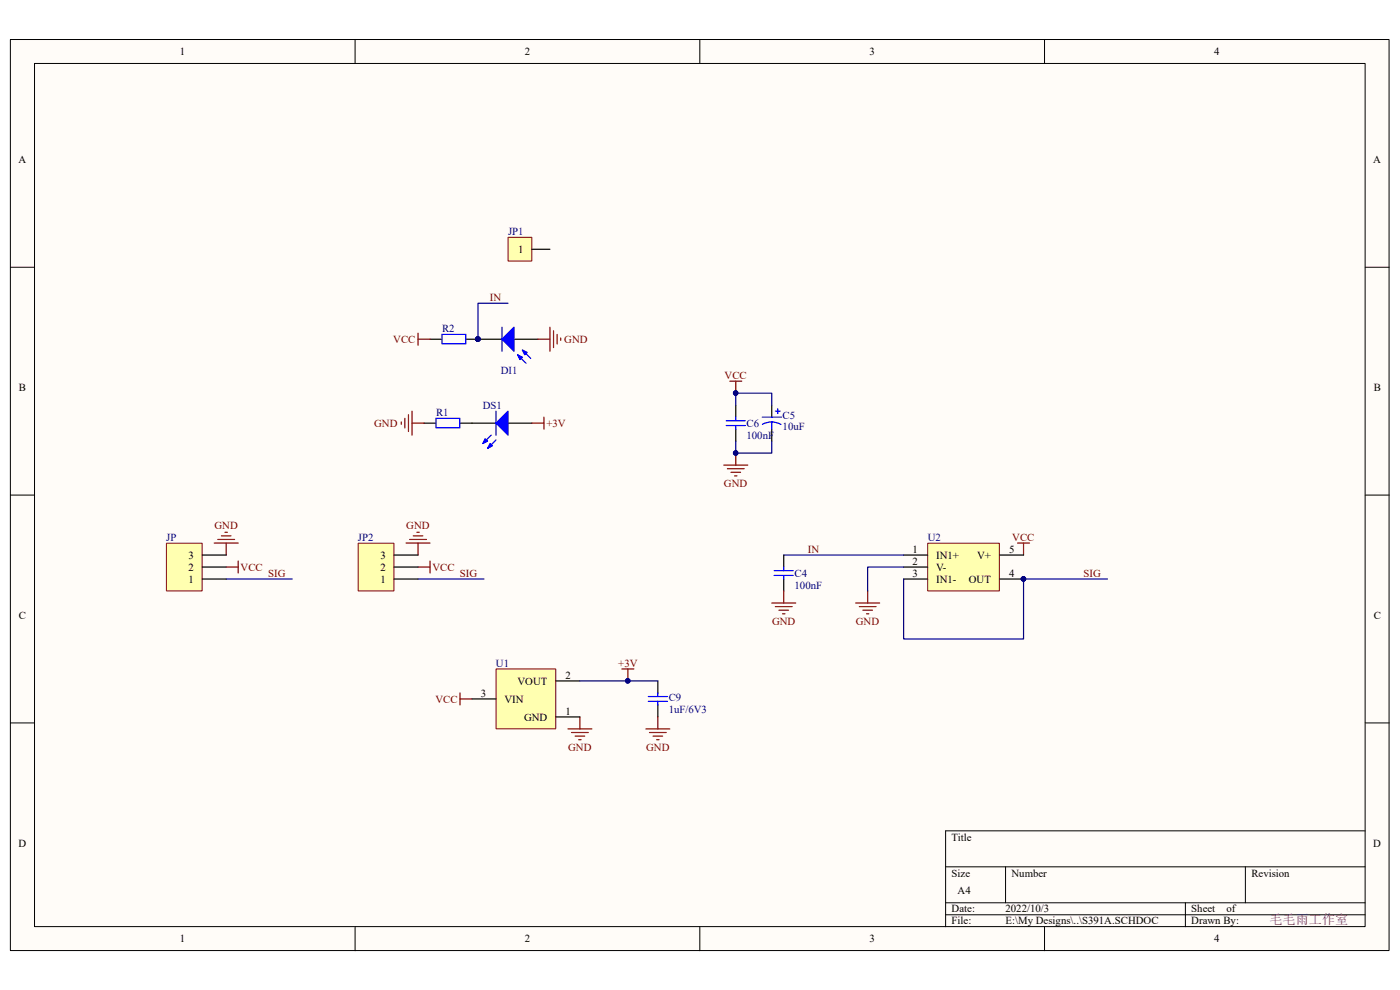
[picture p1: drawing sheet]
<svg xmlns="http://www.w3.org/2000/svg" width="297mm" height="210mm" viewBox="0 0 297 210" stroke-linecap="round" stroke-linejoin="round" font-family="sans-serif">
<path d="M2.2 8.4h292.5v193.2h-292.5z" fill-rule="evenodd" fill="#fffcf8"/>
<path d="M2.2 8.4h292.5v193.2h-292.5z" fill="none" stroke="#000" stroke-width=".21"/>
<path d="M7.3 13.5h282.3v183.1h-282.3z" fill-rule="evenodd" fill="#fffcf8"/>
<g fill="none" stroke="#000" stroke-width=".21">
<path d="M7.3 13.5h282.3v183.1h-282.3zM75.3 8.4v5.1M148.5 8.4v5.1M221.6 8.4v5.1M2.2 56.7h5.1M289.6 56.7h5.1M2.2 105h5.1M289.6 105h5.1M2.2 153.3h5.1M289.6 153.3h5.1M289.6 176.2h-89v20.4M75.3 196.6v5.1"/>
<path d="M148.5 196.6v5.1M200.6 183.9h89M200.6 191.5h89M200.6 194h89M213.3 183.9v7.6M221.6 196.6v5.1M251.5 191.5v5.1M264.2 183.9v7.6"/>
</g>
<path d="M100.1 89.8h5.1M107.8 89.8h5.1" fill="none" stroke="#000" stroke-width=".25"/>
<path d="M105.2 89.8l2.6-2.6v5.1z" fill="#00f"/>
<path d="M104.2 92.3l-1.8 1.8M105.2 89.8l2.6-2.6v5.1zM105.2 93.3l-1.8 1.8" fill="none" stroke="#00f" stroke-width=".25"/>
<path d="M102.9 93.1l.5 .5-1 .5z" fill="#00f"/>
<path d="M102.9 93.1l.5 .5-1 .5z" fill="none" stroke="#00f" stroke-width=".25"/>
<path d="M103.9 94.1l.6 .5-1.1 .5z" fill="#00f"/>
<path d="M92.5 88.7h5v2h-5zM103.9 94.1l.6 .5-1.1 .5zM105.2 87.2v5.1" fill="none" stroke="#00f" stroke-width=".25"/>
<path d="M98.9 72h2.5M90 89.8h2.5M97.6 89.8h2.5" fill="none" stroke="#000" stroke-width=".25"/>
<circle cx="101.4" cy="71.9" r=".48" fill="#000080"/>
<circle cx="101.4" cy="71.9" r=".48" fill="none" stroke="#000080" stroke-width=".21"/>
<path d="M91.2 72h2.6" fill="none" stroke="#000" stroke-width=".25"/>
<path d="M93.8 70.9h5v2h-5z" fill="none" stroke="#00f" stroke-width=".25"/>
<circle cx="101.4" cy="71.9" r=".48" fill="#000080"/>
<circle cx="101.4" cy="71.9" r=".48" fill="none" stroke="#000080" stroke-width=".21"/>
<path d="M101.4 72h5.1M109 72h5.1" fill="none" stroke="#000" stroke-width=".25"/>
<circle cx="101.4" cy="71.9" r=".48" fill="#000080"/>
<circle cx="101.4" cy="71.9" r=".48" fill="none" stroke="#000080" stroke-width=".21"/>
<path d="M106.5 69.4v5.1" fill="none" stroke="#00f" stroke-width=".25"/>
<path d="M106.5 72l2.5-2.6v5.1z" fill="#00f"/>
<path d="M106.5 72l2.5-2.6v5.1zM109.8 75.3l1.8 1.7M110.8 74.2l1.8 1.8" fill="none" stroke="#00f" stroke-width=".25"/>
<path d="M109.8 75.3l1 .5-.5 .5z" fill="#00f"/>
<path d="M109.8 75.3l1 .5-.5 .5z" fill="none" stroke="#00f" stroke-width=".25"/>
<path d="M110.8 74.2l1 .6-.5 .5z" fill="#00f"/>
<path d="M110.8 74.2l1 .6-.5 .5z" fill="none" stroke="#00f" stroke-width=".25"/>
<circle cx="101.4" cy="71.9" r=".48" fill="#000080"/>
<circle cx="101.4" cy="71.9" r=".48" fill="none" stroke="#000080" stroke-width=".21"/>
<g fill="none" stroke="#800000" stroke-width=".25">
<path d="M88.7 72h2.5M88.7 70.7v2.5M114.1 72h2.6M116.7 69.4v5.1M117.4 70.2v3.5M118.2 70.9v2.1M119 71.7v.5M85.1 89.5v.5M85.9 88.7v2.1M86.7 88v3.5M87.4 87.2v5.1M87.4 89.8h2.6"/>
<path d="M154.8 80.9h2.6M156.1 80.9v2.5"/>
</g>
<circle cx="156.1" cy="83.4" r=".48" fill="#000080"/>
<circle cx="156.1" cy="83.4" r=".48" fill="none" stroke="#000080" stroke-width=".21"/>
<path d="M153.5 98.7h5.1M154.3 99.4h3.6M156.1 96.1v2.6M155.1 100.2h2M155.8 100.9h.5" fill="none" stroke="#800000" stroke-width=".25"/>
<circle cx="156.1" cy="96.1" r=".48" fill="#000080"/>
<circle cx="156.1" cy="96.1" r=".48" fill="none" stroke="#000080" stroke-width=".21"/>
<path d="M156.1 85.9v2.6M156.1 91v2.6M163.7 85.9v2.6M163.7 91v2.6" fill="none" stroke="#000" stroke-width=".25"/>
<path d="M154.1 90.3h4M154.1 89.2h4M156.1 88.5v.7M156.1 90.3v.7M161.7 88.5h4.1M163.7 89.5v1.5M163.7 89.5l1.2 .2 .8 .3M163.7 89.5l-.8 .1-1.2 .4M164.5 87.2h1M165 86.7v1" fill="none" stroke="#00f" stroke-width=".25"/>
<path d="M156.1 85.9v-2.5h7.6v2.5" fill="none" stroke="#000080" stroke-width=".25"/>
<circle cx="156.1" cy="83.4" r=".48" fill="#000080"/>
<circle cx="156.1" cy="83.4" r=".48" fill="none" stroke="#000080" stroke-width=".21"/>
<path d="M156.1 93.6v2.5h7.6v-2.5" fill="none" stroke="#000080" stroke-width=".25"/>
<circle cx="156.1" cy="96.1" r=".48" fill="#000080"/>
<circle cx="156.1" cy="96.1" r=".48" fill="none" stroke="#000080" stroke-width=".21"/>
<path d="M107.8 50.3h5v5.1h-5z" fill-rule="evenodd" fill="#ffffb0"/>
<path d="M107.8 50.3h5v5.1h-5z" fill="none" stroke="#800000" stroke-width=".21"/>
<path d="M112.9 52.9h3.8" fill="none" stroke="#000" stroke-width=".25"/>
<path d="M120.5 154.6h5.1M121.2 155.4h3.6M122 156.1h2M122.8 156.9h.5M123 152.1v2.5M131.9 141.9h2.6M133.2 141.9v2.5" fill="none" stroke="#800000" stroke-width=".25"/>
<circle cx="133.2" cy="144.4" r=".48" fill="#000080"/>
<circle cx="133.2" cy="144.4" r=".48" fill="none" stroke="#000080" stroke-width=".21"/>
<path d="M139.6 144.4v2.6M139.6 149.5v2.6" fill="none" stroke="#000" stroke-width=".25"/>
<path d="M137.5 148.8h4.1M137.5 147.8h4.1M139.6 147v.8M139.6 148.8v.7" fill="none" stroke="#00f" stroke-width=".25"/>
<path d="M137 154.6h5.1M137.8 155.4h3.5M138.5 156.1h2.1M139.3 156.9h.5M139.6 152.1v2.5" fill="none" stroke="#800000" stroke-width=".25"/>
<path d="M105.2 141.9h12.7v12.7h-12.7z" fill-rule="evenodd" fill="#ffffb0"/>
<path d="M105.2 141.9h12.7v12.7h-12.7z" fill="none" stroke="#800000" stroke-width=".21"/>
<path d="M100.1 148.3h5.1M117.9 152.1h5.1M117.9 144.4h5.1" fill="none" stroke="#000" stroke-width=".25"/>
<path d="M123 144.4h16.6" fill="none" stroke="#000080" stroke-width=".25"/>
<circle cx="133.2" cy="144.4" r=".48" fill="#000080"/>
<circle cx="133.2" cy="144.4" r=".48" fill="none" stroke="#000080" stroke-width=".21"/>
<path d="M112.9 89.8h2.5M115.4 88.5v2.5M215.9 115.2h2.5M217.1 115.2v2.5M181.5 127.9h5.1M182.3 128.7h3.6M183.1 129.4h2M183.8 130.2h.5M184.1 125.4v2.5M97.6 147v2.5M97.6 148.3h2.5" fill="none" stroke="#800000" stroke-width=".25"/>
<path d="M196.8 115.2h15.2v10.1h-15.2z" fill-rule="evenodd" fill="#ffffb0"/>
<path d="M196.8 115.2h15.2v10.1h-15.2z" fill="none" stroke="#800000" stroke-width=".21"/>
<path d="M191.7 117.7h5.1M191.7 120.3h5.1M191.7 122.8h5.1M212.1 122.8h5" fill="none" stroke="#000" stroke-width=".25"/>
<circle cx="217.1" cy="122.8" r=".48" fill="#000080"/>
<circle cx="217.1" cy="122.8" r=".48" fill="none" stroke="#000080" stroke-width=".21"/>
<path d="M212.1 117.7h5" fill="none" stroke="#000" stroke-width=".25"/>
<circle cx="217.1" cy="122.8" r=".48" fill="#000080"/>
<circle cx="217.1" cy="122.8" r=".48" fill="none" stroke="#000080" stroke-width=".21"/>
<path d="M191.7 120.3h-7.6v5.1M191.7 122.8v12.7h25.4v-12.7h17.8" fill="none" stroke="#000080" stroke-width=".25"/>
<circle cx="217.1" cy="122.8" r=".48" fill="#000080"/>
<circle cx="217.1" cy="122.8" r=".48" fill="none" stroke="#000080" stroke-width=".21"/>
<path d="M166.3 117.7h25.4M48 122.8h14" fill="none" stroke="#000080" stroke-width=".25"/>
<path d="M45.4 115.2h5.1M46.2 114.4h3.6M47 113.7h2M47.7 112.9h.5M48 115.2v2.5M50.5 119v2.6M48 120.3h2.5" fill="none" stroke="#800000" stroke-width=".25"/>
<path d="M35.3 115.2h7.6v10.1h-7.6z" fill-rule="evenodd" fill="#ffffb0"/>
<path d="M35.3 115.2h7.6v10.1h-7.6z" fill="none" stroke="#800000" stroke-width=".21"/>
<path d="M42.9 117.7h5.1M42.9 122.8h5.1M42.9 120.3h5.1" fill="none" stroke="#000" stroke-width=".25"/>
<path d="M86.1 115.2h5.1M86.9 114.4h3.6M87.7 113.7h2M88.4 112.9h.5M88.7 115.2v2.5M91.2 119v2.6M88.7 120.3h2.5" fill="none" stroke="#800000" stroke-width=".25"/>
<path d="M88.7 122.8h14" fill="none" stroke="#000080" stroke-width=".25"/>
<path d="M76 115.2h7.6v10.1h-7.6z" fill-rule="evenodd" fill="#ffffb0"/>
<path d="M76 115.2h7.6v10.1h-7.6z" fill="none" stroke="#800000" stroke-width=".21"/>
<path d="M83.6 117.7h5.1M166.3 117.7v2.6M83.6 122.8h5.1M83.6 120.3h5.1M166.3 122.8v2.6" fill="none" stroke="#000" stroke-width=".25"/>
<path d="M164.2 122.1h4.1M164.2 121h4.1M166.3 120.3v.7M166.3 122.1v.7" fill="none" stroke="#00f" stroke-width=".25"/>
<path d="M163.7 127.9h5.1M164.5 128.7h3.5M165.2 129.4h2.1M166 130.2h.5M166.3 125.4v2.5" fill="none" stroke="#800000" stroke-width=".25"/>
<path d="M107.8 64.3h-6.4v7.7" fill="none" stroke="#000080" stroke-width=".25"/>
<circle cx="101.4" cy="71.9" r=".48" fill="#000080"/>
<circle cx="101.4" cy="71.9" r=".48" fill="none" stroke="#000080" stroke-width=".21"/>
<text font-size="2.8" fill="#800080" x="269.3" y="196">毛毛雨工作室</text>
<g font-size="2.3">
<text x="38.2" y="11.7">1</text>
<text x="111.3" y="11.7">2</text>
<text x="184.4" y="11.7">3</text>
<text x="257.6" y="11.7">4</text>
<text x="3.9" y="34.6">A</text>
<text x="291.3" y="34.6">A</text>
<text x="109.9" y="53.6">1</text>
<text x="4" y="82.9">B</text>
<text x="291.4" y="82.9">B</text>
<text x="40" y="118.5">3</text>
<text x="80.7" y="118.5">3</text>
<text x="193.6" y="117.2">1</text>
<text x="193.6" y="119.8">2</text>
<text x="198.6" y="118.5">IN1+</text>
<text x="207.3" y="118.5">V+</text>
<text x="214.1" y="117.2">5</text>
<text x="40" y="123.6">1</text>
<text x="40" y="121.1">2</text>
<text x="80.7" y="123.6">1</text>
<text x="80.7" y="121.1">2</text>
<text x="193.6" y="122.3">3</text>
<text x="198.6" y="121.1">V-</text>
<text x="198.6" y="123.6">IN1-</text>
<text x="205.5" y="123.6">OUT</text>
<text x="214.1" y="122.3">4</text>
<text x="4" y="131.2">C</text>
<text x="291.4" y="131.2">C</text>
<text x="120" y="143.9">2</text>
<text x="102" y="147.7">3</text>
<text x="107" y="149.1">VIN</text>
<text x="109.8" y="145.2">VOUT</text>
<text x="111.2" y="152.9">GND</text>
<text x="120" y="151.6">1</text>
<text x="3.9" y="179.6">D</text>
<text x="201.9" y="178.3">Title</text>
<text x="291.3" y="179.6">D</text>
<text x="201.9" y="185.9">Size</text>
<text x="214.6" y="185.9">Number</text>
<text x="265.5" y="185.9">Revision</text>
<text x="203.2" y="189.7">A4</text>
<text x="201.9" y="193.5">Date:</text>
<text x="201.9" y="196.1">File:</text>
<text x="213.3" y="193.5">2022/10/3</text>
<text x="213.3" y="196.1">E:\My Designs\..\S391A.SCHDOC</text>
<text x="252.7" y="193.5">Sheet</text>
<text x="252.7" y="196.1">Drawn By:</text>
<text x="260.2" y="193.5">of</text>
<text x="38.2" y="199.9">1</text>
<text x="111.3" y="199.9">2</text>
<text x="184.4" y="199.9">3</text>
<text x="257.6" y="199.9">4</text>
</g>
<g font-size="2.3" fill="#000080">
<text x="107.8" y="49.8">JP1</text>
<text x="93.8" y="70.4">R2</text>
<text x="106.3" y="79.3">DI1</text>
<text x="92.5" y="88.2">R1</text>
<text x="102.4" y="86.7">DS1</text>
<text x="166" y="88.8">C5</text>
<text x="158.4" y="90.6">C6</text>
<text x="158.4" y="93.1">100nF</text>
<text x="166" y="91.3">10uF</text>
<text x="35.3" y="114.7">JP</text>
<text x="75.9" y="114.7">JP2</text>
<text x="196.8" y="114.7">U2</text>
<text x="168.6" y="122.3">C4</text>
<text x="168.6" y="124.9">100nF</text>
<text x="105.2" y="141.4">U1</text>
<text x="141.9" y="148.8">C9</text>
<text x="141.9" y="151.3">1uF/6V3</text>
</g>
<g font-size="2.3" fill="#800000">
<text x="103.9" y="63.8">IN</text>
<text x="83.4" y="72.7">VCC</text>
<text x="119.7" y="72.7">GND</text>
<text x="153.7" y="80.3">VCC</text>
<text x="79.4" y="90.6">GND</text>
<text x="115.9" y="90.6">+3V</text>
<text x="153.6" y="103.3">GND</text>
<text x="45.5" y="112.1">GND</text>
<text x="86.2" y="112.1">GND</text>
<text x="171.4" y="117.2">IN</text>
<text x="214.8" y="114.7">VCC</text>
<text x="51.1" y="121.1">VCC</text>
<text x="56.9" y="122.3">SIG</text>
<text x="91.7" y="121.1">VCC</text>
<text x="97.6" y="122.3">SIG</text>
<text x="229.9" y="122.3">SIG</text>
<text x="163.8" y="132.5">GND</text>
<text x="181.6" y="132.5">GND</text>
<text x="131.1" y="141.4">+3V</text>
<text x="92.4" y="149.1">VCC</text>
<text x="120.5" y="159.2">GND</text>
<text x="137.1" y="159.2">GND</text>
</g>
</svg>
